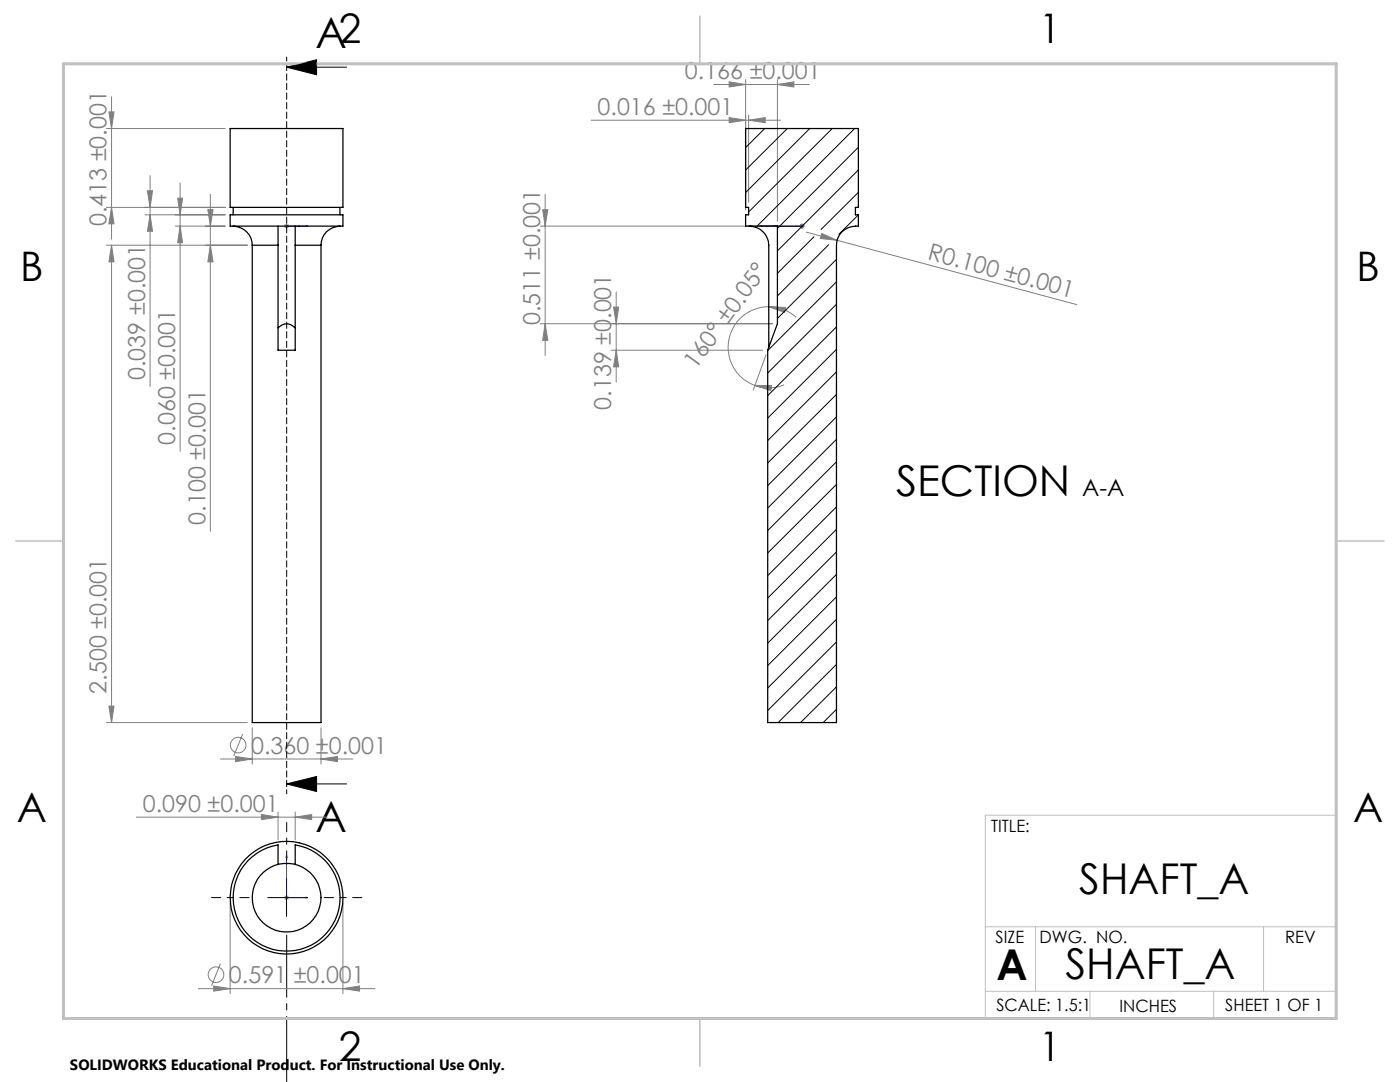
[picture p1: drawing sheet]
<svg xmlns="http://www.w3.org/2000/svg" width="279mm" height="216mm" viewBox="0 0 279 216" stroke-linecap="round" stroke-linejoin="round" font-family="sans-serif">
<g fill="none" stroke="#808080" stroke-width=".2">
<path d="M22.3 19.3v28.4M142.5 16.9h19M145.5 16.3l3.3 .6-3.3 .5zM148.8 15.9v25.9M155.2 16.9l3.2-.6v1.1zM155.2 15.9v28.2M21.2 25.6h23.7M21.7 22.3h1.1l-.5 3.3zM29.4 38.1h1l-.4 3.3zM30 35v42.1M35.5 39.5h.9l-.5 3.4zM35.9 36.5v53.6"/>
<path d="M42 38.8v67.2M108.8 38.8v32.1M118 24h37.8M145.5 23.5l3.3 .5-3.3 .5zM149.4 24l3.3-.5v1zM149.4 23v17.4M21.2 41.4h23.7M21.2 48.9h28.2M22.3 41.4l.5 3.3h-1.1zM22.3 48.9l.5 3.3h-1.1zM22.3 48.9v95.3M28.9 42.9h16"/>
<path d="M30 42.9l.4 3.2h-1zM35 45.1h9.9M35.9 45.1l.5 3.3h-.9zM41.5 41.8h1l-.5 3.3zM42 48.9l.5 3.3h-1zM56.7 45.1h1M56.8 44.8l.7 .7M57.2 44.6v1M57.5 44.8l-.7 .7M107.8 45.1h46.3M108.3 41.8h1l-.5 3.3zM123 58.2v18"/>
<path d="M159.6 45.1h.9M159.7 44.8l.7 .7M160.1 44.6v1M160.4 44.8l-.7 .7M160.9 46.3l6.1 1.6M164 46.6l3 1.3-3.3-.3zM167 47.9l47.9 12.9M107.8 64.6h46.3M108.8 64.6l.5 3.3h-1zM122 69.9h30.2M122.4 61.3h1.1l-.5 3.3zM123 69.9l.5 3.3h-1.1z"/>
<path d="M150.6 76.9h3.4l-.2 1zM152.9 70.8l-2.6 7.1M153.4 61.2l3.4 .1-.2 1zM153.4 61.2a8.1 8.1 0 0 0-7.9 6.7 8.1 8.1 0 0 0 5.1 9M153.4 61.2a7.9 7.9 0 0 1 5.5 2.1M156.5 76.8a8.1 8.1 0 0 1-5.9 .1M21.2 144.2h28.2M21.7 140.9h1.1l-.5 3.3zM44 151.4h26.4M47 151l3.3 .4-3.3 .6zM48.4 146.4l-1.8 4.5M50.3 145.2v7.3"/>
<path d="M64.1 151.4l3.2-.4v1zM64.1 145.2v7.3M27.2 163.1h38.1M52.2 162.5l3.3 .6-3.3 .4zM55.5 162v5.6M56.7 179.1h1M56.8 178.8l.7 .7M57.2 178.6v1M57.5 178.8l-.7 .7M58.9 163.1l3.3-.6v1zM58.9 162v5.6M39.6 197.3h35.2"/>
<path d="M42.7 196.7l3.2 .6-3.2 .5zM44 192.3l-1.8 4.4M45.9 180.1v18.2M68.4 197.3l3.4-.6v1.1zM68.4 180.1v18.2"/>
<circle cx="47.5" cy="148.7" r="1.56"/>
<circle cx="43.1" cy="194.5" r="1.55"/>
</g>
<path d="M57.2 13.4l6-1.5v3zM57.2 13.4h12M57.2 156.4l6-1.5v3zM57.2 156.4h12M53.4 179.1h7.6M57.2 175.4v7.5" fill="none" stroke="#000" stroke-width=".2"/>
<path d="M57.1 45.1h.2zM57.2 45.1h.1M57.2 45.1h4.2M61.4 45.1h-.4h.4M151.6 45.1h.4h-.4M151.6 45.1h8.5M159.9 45.1h.3zM160.1 45.1h.1M57.2 170.7l.1 .4h-.2zM57.2 170.7v8.4h4.2M61 179l.4 .1-.4 .1z" fill="none" stroke="#00f" stroke-width=".2"/>
<path d="M49.7 179.1h-7.5M57.2 171.6v-7.5M64.7 179.1h7.5" fill="none" stroke="#000" stroke-width=".2" stroke-dasharray="15.2 1.3 1.3 1.3" stroke-dashoffset="13.4"/>
<path d="M57.2 186.6v29.3" fill="none" stroke="#000" stroke-width=".2" stroke-dasharray="15.2 1.3 1.3 1.3" stroke-dashoffset="2.8"/>
<path d="M57.2 11.4v147" fill="none" stroke="#000" stroke-width=".2" stroke-dasharray="1.3 .6" stroke-dashoffset=".5"/>
<path d="M266.7 153.3v49.9h-240M266.7 162.7h-70.1v40.5M196.6 184.9h70.1M196.6 197.8h70.1M206.7 184.9v12.9M217.5 197.8v5.4M242.2 197.8v5.4M252.2 184.9v12.9" fill="none" stroke="#c0c0c0" stroke-width=".2"/>
<path d="M139.7 3.2v9.5M3.1 107.9h9.6M266.7 107.9h9.5M139.7 203.2v9.6" fill="none" stroke="#c0c0c0" stroke-width=".3"/>
<path d="M12.7 12.7h254v190.5h-254z" fill="none" stroke="#c0c0c0" stroke-width=".6"/>
<path d="M57.2 13.4l6-1.5v3zM57.2 156.4l6-1.5v3z" fill="#000"/>
<g fill="#00f">
<path d="M61 45.1h.4zM57.1 45.1h.2z"/>
<path d="M159.9 45.1h.3zM151.6 45.1h.4zM159.9 45.1h.3zM151.6 45.1h.4z"/>
<path d="M61 179l.4 .1-.4 .1zM57.2 170.7l.1 .4h-.2z"/>
</g>
<g fill="#808080">
<path d="M164 46.6l3 1.3-3.3-.3z"/>
<path d="M64.1 151.4l3.2-.4v1zM47 151l3.3 .4-3.3 .6zM155.2 16.9l3.2-.6v1.1zM145.5 16.3l3.3 .6-3.3 .5z"/>
<path d="M42.7 196.7l3.2 .6-3.2 .5zM68.4 197.3l3.4-.6v1.1zM52.2 162.5l3.3 .6-3.3 .4zM58.9 163.1l3.3-.6v1zM145.5 23.5l3.3 .5-3.3 .5zM149.4 24l3.3-.5v1z"/>
<path d="M153.4 61.2l3.4 .1-.2 1zM150.6 76.9h3.4l-.2 1z"/>
<path d="M108.8 64.6l.5 3.3h-1zM108.3 41.8h1l-.5 3.3zM123 69.9l.5 3.3h-1.1zM122.4 61.3h1.1l-.5 3.3z"/>
<path d="M21.7 22.3h1.1l-.5 3.3zM22.3 41.4l.5 3.3h-1.1zM29.4 38.1h1l-.4 3.3zM30 42.9l.4 3.2h-1zM35.5 39.5h.9l-.5 3.4zM35.9 45.1l.5 3.3h-.9zM41.5 41.8h1l-.5 3.3zM42 48.9l.5 3.3h-1zM22.3 48.9l.5 3.3h-1.1zM21.7 140.9h1.1l-.5 3.3z"/>
</g>
<g fill="none" stroke="#000" stroke-width=".25">
<path d="M45.9 25.6h22.5v15.8h-22.5zM148.8 25.6h22.5v15.8h-.6v1.5h.6v2.2a3.9 3.9 0 0 0-4.4 3.8v95.3h-13.7v-74.3l2-5.3v-19.5h-6.4v-2.2h.6v-1.5h-.6zM45.9 42.9h22.5v2.2h-22.5zM46.5 45.1a3.9 3.9 0 0 1 3.8 3.8M46.5 41.4v1.5M50.3 48.9v95.3h13.8v-95.3M50.3 48.9h5.2M55.5 45.1v3.8M55.5 48.9v21h3.4v-21M58.9 45.1v3.8M58.9 48.9h5.2M67.8 41.4v1.5"/>
<path d="M67.9 45.1a3.8 3.8 0 0 0-3.8 3.8M149.5 45.1a3.9 3.9 0 0 1 3.9 3.8v20.4M55.5 65.4a2.24 2.24 0 0 1 3.4 0M55.5 172.5v-3.9a10.7 10.7 0 0 0-7.2 16.3 10.7 10.7 0 0 0 17.8 0 10.7 10.7 0 0 0-7.2-16.3v3.9"/>
<circle cx="57.2" cy="179.1" r="11.3"/>
<circle cx="57.2" cy="179.1" r="6.9"/>
</g>
<g fill="none" stroke="#000" stroke-width=".2">
<path d="M152.6 25.6l-3.8 3.9M157.1 25.6l-8.3 8.3M161.6 25.6l-12.8 12.8M166.1 25.6l-16.7 16.7M170.6 25.6l-19.5 19.5M171.3 29.4l-16.1 16.2M171.3 33.9l-16.1 16.2M171.3 38.4l-7.4 7.4M148.9 42.9h-.1M162.5 47.2l-7.3 7.3M165.4 48.8l-10.2 10.3M166.9 51.8l-11.7 11.7"/>
<path d="M166.9 56.2l-13.7 13.8M171.3 42.9l-3.9 3.8M166.9 60.7l-13.7 13.7M166.9 65.2l-13.7 13.8M166.9 69.7l-13.7 13.7M166.9 74.2l-13.7 13.7M166.9 78.7l-13.7 13.7M166.9 83.2l-13.7 13.7M166.9 87.7l-13.7 13.7M166.9 92.1l-13.7 13.8M166.9 96.7l-13.7 13.6M166.9 101.1l-13.7 13.8"/>
<path d="M166.9 105.6l-13.7 13.7M166.9 110.1l-13.7 13.7M166.9 114.6l-13.7 13.7M166.9 119.1l-13.7 13.7M166.9 123.6l-13.7 13.7M166.9 128.1l-13.7 13.7M166.9 132.6l-11.6 11.6M166.9 137.1l-7.1 7.1M166.9 141.5l-2.6 2.7"/>
</g>
<g font-size="8.5">
<text x="63" y="9.6">A2</text>
<text x="178.8" y="99">SECTION</text>
<text x="63" y="166">A</text>
<text x="215.4" y="178.4">SHAFT_A</text>
<text x="198.9" y="195.5">A</text>
<text x="212.6" y="195.4">SHAFT_A</text>
</g>
<g font-size="8.1">
<text x="207.3" y="8.5">1</text>
<text x="4" y="56.2">B</text>
<text x="270.7" y="56.2">B</text>
<text x="3.3" y="164.1">A</text>
<text x="270" y="164.1">A</text>
<text x="67.6" y="211.7">2</text>
<text x="207.3" y="211.7">1</text>
</g>
<g font-size="4.7" fill="#808080">
<text x="136.7" y="15.8">0.166 ±0.001</text>
<text x="119.3" y="22.9">0.016 ±0.001</text>
<text x="21.3" y="45.1" transform="rotate(-90 21.3 45.1)">0.413 ±0.001</text>
<text x="185" y="51.7" transform="rotate(15 185 51.7)">R0.100 ±0.001</text>
<text x="107.8" y="64.9" transform="rotate(-90 107.8 64.9)">0.511 ±0.001</text>
<text x="29" y="75.8" transform="rotate(-90 29 75.8)">0.039 ±0.001</text>
<text x="138.9" y="73.8" transform="rotate(-54 138.9 73.8)">160° ±0.05°</text>
<text x="122" y="81.7" transform="rotate(-90 122 81.7)">0.139 ±0.001</text>
<text x="35" y="88.8" transform="rotate(-90 35 88.8)">0.060 ±0.001</text>
<text x="41" y="104.7" transform="rotate(-90 41 104.7)">0.100 ±0.001</text>
<text x="21.3" y="138.4" transform="rotate(-90 21.3 138.4)">2.500 ±0.001</text>
<text x="50.1" y="150.4">0.360 ±0.001</text>
<text x="28.5" y="162">0.090 ±0.001</text>
<text x="45.7" y="196.2">0.591 ±0.001</text>
</g>
<text font-size="4.7" x="215.9" y="99">A-A</text>
<g font-size="3.4">
<text x="197.8" y="166">TITLE:</text>
<text x="198.7" y="188.1">SIZE</text>
<text x="207.5" y="188.1">DWG. NO.</text>
<text x="256.5" y="188.2">REV</text>
<text x="198.8" y="201.7">SCALE: 1.5:1</text>
<text x="223.4" y="202">INCHES</text>
<text x="244.5" y="201.7">SHEET 1 OF 1</text>
</g>
<text font-size="3" x="14" y="213.5">SOLIDWORKS Educational Product. For Instructional Use Only.</text>
</svg>
